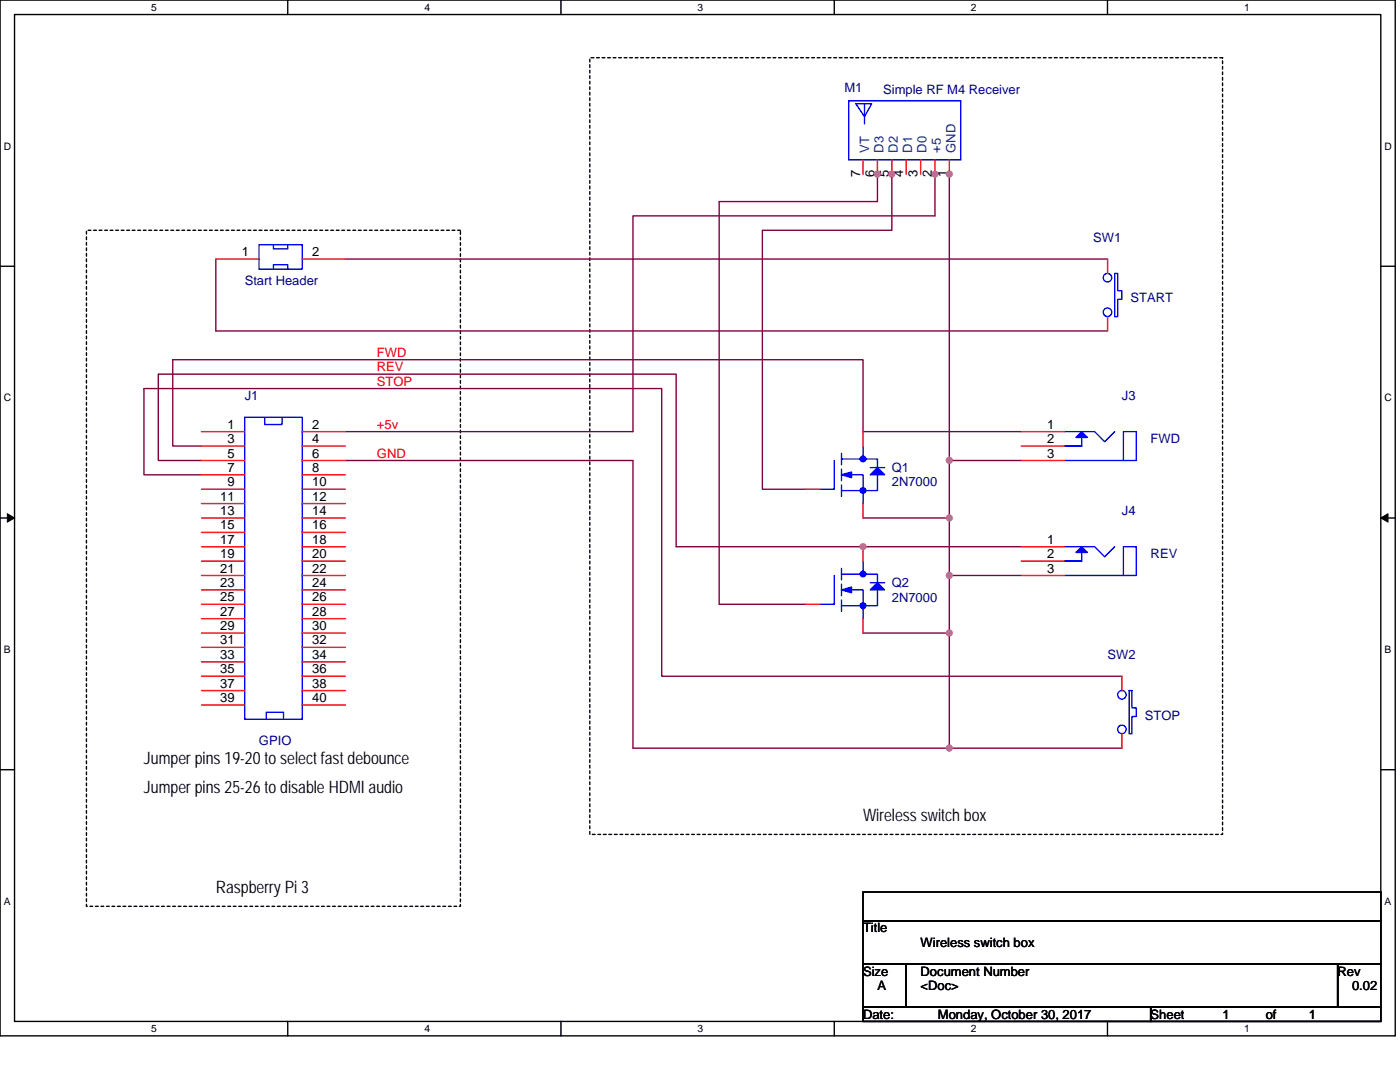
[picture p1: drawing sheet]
<svg xmlns="http://www.w3.org/2000/svg" width="279mm" height="216mm" viewBox="0 0 279 216" stroke-linecap="round" stroke-linejoin="round" font-family="sans-serif">
<path d="M0 0h278.4v206.7h-278.4zM2.9 2.9h272.7v200.9h-272.7z" fill="none" stroke="#000" stroke-width=".28"/>
<g fill="#fff">
<path d="M30.2 .3h1.1v2.3h-1.1z"/>
<path d="M30.2 204.1h1.1v2.3h-1.1z"/>
</g>
<path d="M57.4 0v2.9M57.4 203.8v2.9" fill="none" stroke="#000" stroke-width=".28"/>
<g fill="#fff">
<path d="M84.7 .3h1.1v2.3h-1.1z"/>
<path d="M84.7 204.1h1.1v2.3h-1.1z"/>
</g>
<path d="M112 0v2.9M112 203.8v2.9" fill="none" stroke="#000" stroke-width=".28"/>
<g fill="#fff">
<path d="M139.2 .3h1.2v2.3h-1.2z"/>
<path d="M139.2 204.1h1.2v2.3h-1.2z"/>
</g>
<path d="M166.5 0v2.9M166.5 203.8v2.9" fill="none" stroke="#000" stroke-width=".28"/>
<g fill="#fff">
<path d="M193.8 .3h1.1v2.3h-1.1z"/>
<path d="M193.8 204.1h1.1v2.3h-1.1z"/>
</g>
<path d="M221 0v2.9M221 203.8v2.9" fill="none" stroke="#000" stroke-width=".28"/>
<g fill="#fff">
<path d="M248.3 .3h1.1v2.3h-1.1z"/>
<path d="M248.3 204.1h1.1v2.3h-1.1z"/>
<path d="M.7 28h1.5v2.3h-1.5z"/>
<path d="M276.3 28h1.5v2.3h-1.5z"/>
<path d="M.7 78.2h1.5v2.3h-1.5z"/>
<path d="M276.3 78.2h1.5v2.3h-1.5z"/>
</g>
<path d="M0 53.1h2.9M275.6 53.1h2.8" fill="none" stroke="#000" stroke-width=".28"/>
<g fill="#fff">
<path d="M.7 128.5h1.4v2.2h-1.4z"/>
<path d="M276.3 128.5h1.4v2.2h-1.4z"/>
</g>
<path d="M0 103.4h2.9M275.6 103.4h2.8" fill="none" stroke="#000" stroke-width=".28"/>
<path d="M1.5 102.5l1.4 .9-1.4 .8zM275.6 103.4l1.4-.9v1.7z" fill="#000" stroke="#000" stroke-width=".2"/>
<g fill="#fff">
<path d="M.7 178.7h1.4v2.3h-1.4z"/>
<path d="M276.3 178.7h1.4v2.3h-1.4z"/>
</g>
<path d="M0 153.6h2.9M275.6 153.6h2.8M172.2 178h103.4v5.7h-103.4zM172.2 183.7h103.4v8.6h-103.4zM172.2 192.3h8.6v8.6h-8.6zM180.8 192.3h86.2v8.6h-86.2zM267 192.3h8.6v8.6h-8.6zM172.2 200.9h57.4v2.9h-57.4zM229.6 200.9h46v2.9h-46z" fill="none" stroke="#000" stroke-width=".28"/>
<path d="M117.7 11.5h126.3v155h-126.3zM17.3 46h74.6v134.8h-74.6z" fill="none" stroke="#000" stroke-width=".28" stroke-dasharray=".6 .6"/>
<g fill="none" stroke="#800040" stroke-width=".28">
<path d="M175.1 34.5v5.7h-31.6v80.4h17.3M178 34.5v11.5h-25.9v51.6h8.7M186.6 34.5v8.6h-60.3v43h-57.4M189.5 34.5v57.4M43.1 51.7v14.3h177.9M68.9 51.7h152.1M40.2 94.7h-11.5v-17.2h103.4v57.4h91.8M40.2 91.9h-8.6v-17.2h103.3v34.4h68.9M68.9 91.9h57.4v57.4h63.2M203.8 91.9h-14.3v11.5M203.8 86.1h-31.6v-14.3h-137.7v17.2h5.7M172.2 103.4h17.3v11.4"/>
<path d="M203.8 114.8h-14.3v11.5M172.2 126.3h17.3M189.5 126.3v23M189.5 149.3h34.4"/>
</g>
<g fill="#f0f" stroke="#f0f" stroke-width=".28">
<circle cx="189.4" cy="34.7" r=".57"/>
<circle cx="189.4" cy="91.9" r=".57"/>
<circle cx="189.4" cy="149.3" r=".57"/>
<circle cx="186.6" cy="34.7" r=".57"/>
<circle cx="189.4" cy="103.3" r=".57"/>
<circle cx="189.4" cy="114.8" r=".57"/>
<circle cx="189.4" cy="126.3" r=".57"/>
<circle cx="172.2" cy="109.1" r=".57"/>
<circle cx="175.1" cy="34.7" r=".57"/>
<circle cx="178" cy="34.7" r=".57"/>
</g>
<g fill="none" stroke="#00f" stroke-width=".28">
<path d="M169.4 20.1h22.3v11.8h-22.3zM170.8 20.7h3.2l-1.5 2.6zM172.5 20.7v4M51.7 48.8h8.6v4.9h-8.6zM54.6 53.7v-.9h2.8v.9M54.6 48.8v.9h2.8v-.9M222.5 54.6h.6v3.4h.8v1.7h-.8v3.5h-.6zM48.8 83.3h11.5v60.2h-11.5zM52.8 83.3v1.4h3.5v-1.4M166.5 91.9v5.7h-2.9M167.9 91.6h7.2v1.7M167.9 96.8v2.3"/>
<path d="M167.9 93.6v2.3M167.9 90.4v2.3M169.4 94.7h2.8v5.8M172.2 89v2.6M173.7 93.3h2.9M175.1 94.7v3.2h-7.2M212.4 86.1h6.1l2 2 2-2M212.4 89h3.5zM212.4 91.9h11.8M215.9 87.3v1.7M224.2 86.1h2.6v5.8h-2.6zM166.5 114.8v5.8h-2.9"/>
<path d="M167.9 114.6h7.2v1.7M167.9 119.7v2.3M167.9 116.6v2.3M167.9 113.4v2.3M169.4 117.7h2.8v5.7M172.2 112v2.6M173.7 116.3h2.9M175.1 117.7v3.2h-7.2M212.4 109.1h6.1l2 2 2-2M212.4 112h3.5zM212.4 114.8h11.8M215.9 110.2v1.8"/>
<path d="M224.2 109.1h2.6v5.7h-2.6zM225.3 137.8h.6v3.4h.9v1.8h-.9v3.4h-.6zM53.1 143.5v-1.4h3.5v1.4"/>
<circle cx="221" cy="55.4" r=".85"/>
<circle cx="221" cy="62.3" r=".85"/>
<circle cx="223.9" cy="138.6" r=".85"/>
<circle cx="223.9" cy="145.5" r=".85"/>
</g>
<g fill="none" stroke="#f00" stroke-width=".28">
<path d="M172.2 31.9v2.9M175.1 31.9v2.9M178 31.9v2.9M180.8 31.9v2.9M183.7 31.9v2.9M186.6 31.9v2.9M189.5 31.9v2.9M43.1 51.7h8.6M60.3 51.7h8.6M221 51.7v2.9M221 63.2v2.8M40.2 86.1h8.6"/>
<path d="M40.2 89h8.6M40.2 91.9h8.6M40.2 94.7h8.6M40.2 97.6h8.6M60.3 86.1h8.6M60.3 89h8.6M60.3 91.9h8.6M60.3 94.7h8.6M60.3 97.6h8.6M160.8 97.6h2.8M172.2 86.1v2.9M203.8 86.1h8.6"/>
<path d="M203.8 89h8.6M203.8 91.9h8.6M40.2 100.5h8.6M40.2 103.4h8.6M40.2 106.2h8.6M40.2 109.1h8.6M40.2 112h8.6M40.2 114.8h8.6M40.2 117.7h8.6M60.3 100.5h8.6M60.3 103.4h8.6M60.3 106.2h8.6"/>
<path d="M60.3 109.1h8.6M60.3 112h8.6M60.3 114.8h8.6M60.3 117.7h8.6M172.2 100.5v2.9M172.2 109.1v2.9M203.8 109.1h8.6M203.8 112h8.6M203.8 114.8h8.6M40.2 120.6h8.6M40.2 123.4h8.6M40.2 126.3h8.6"/>
<path d="M40.2 129.2h8.6M40.2 132.1h8.6M40.2 134.9h8.6M40.2 137.8h8.6M60.3 120.6h8.6M60.3 123.4h8.6M60.3 126.3h8.6M60.3 129.2h8.6M60.3 132.1h8.6M60.3 134.9h8.6M60.3 137.8h8.6M160.8 120.6h2.8"/>
<path d="M172.2 123.4v2.9M223.9 134.9v2.9M40.2 140.7h8.6M60.3 140.7h8.6M223.9 146.4v2.9"/>
</g>
<g fill="#00f" stroke="#00f" stroke-width=".28">
<path d="M175.1 93.3l1.5 1.4h-2.9z" fill-rule="evenodd"/>
<path d="M167.9 94.7l2-.5v1.1z" fill-rule="evenodd"/>
<path d="M175.1 116.3l1.5 1.4h-2.9z" fill-rule="evenodd"/>
<path d="M167.9 117.7l2-.6v1.2z" fill-rule="evenodd"/>
<path d="M215.9 86.1l1.1 1.2h-2.3z" fill-rule="evenodd"/>
<path d="M214.7 110.2l1.2-1.1 1.1 1.1z" fill-rule="evenodd"/>
<circle cx="172.2" cy="97.9" r=".57"/>
<circle cx="172.2" cy="91.6" r=".57"/>
<circle cx="172.2" cy="120.8" r=".57"/>
<circle cx="172.2" cy="114.5" r=".57"/>
</g>
<g font-size="3.4">
<text x="28.7" y="152.4">Jumper pins 19-20 to select fast debounce</text>
<text x="28.7" y="158.2">Jumper pins 25-26 to disable HDMI audio</text>
<text x="172.2" y="163.9">Wireless switch box</text>
<text x="43.1" y="178.3">Raspberry Pi 3</text>
</g>
<g font-size="2.6" fill="#000080">
<text x="168.5" y="18.4">M1</text>
<text x="176.3" y="18.7">Simple RF M4 Receiver</text>
<text x="218.2" y="48.3">SW1</text>
<text x="48.8" y="56.9">Start Header</text>
<text x="225.6" y="60.3">START</text>
<text x="48.8" y="79.9">J1</text>
<text x="223.9" y="79.9">J3</text>
<text x="229.6" y="88.5">FWD</text>
<text x="178" y="94.2">Q1</text>
<text x="178" y="97.1">2N7000</text>
<text x="223.9" y="102.8">J4</text>
<text x="229.6" y="111.4">REV</text>
<text x="178" y="117.2">Q2</text>
<text x="178" y="120">2N7000</text>
<text x="221" y="131.5">SW2</text>
<text x="228.5" y="143.6">STOP</text>
<text x="51.7" y="148.7">GPIO</text>
</g>
<g font-size="2.6">
<text x="171.6" y="35.3" transform="rotate(-90 171.6 35.3)">7</text>
<text x="174.5" y="35.3" transform="rotate(-90 174.5 35.3)">6</text>
<text x="177.4" y="35.3" transform="rotate(-90 177.4 35.3)">5</text>
<text x="180.3" y="35.3" transform="rotate(-90 180.3 35.3)">4</text>
<text x="183.1" y="35.3" transform="rotate(-90 183.1 35.3)">3</text>
<text x="186" y="35.3" transform="rotate(-90 186 35.3)">2</text>
<text x="188.9" y="35.3" transform="rotate(-90 188.9 35.3)">1</text>
<text x="48.2" y="51.1">1</text>
<text x="62.3" y="51.1">2</text>
<text x="45.4" y="85.5">1</text>
<text x="45.4" y="88.4">3</text>
<text x="62.3" y="85.5">2</text>
<text x="62.3" y="88.4">4</text>
<text x="209" y="85.5">1</text>
<text x="209" y="88.4">2</text>
<text x="45.4" y="91.3">5</text>
<text x="45.4" y="94.1">7</text>
<text x="62.3" y="91.3">6</text>
<text x="62.3" y="94.1">8</text>
<text x="209" y="91.3">3</text>
<text x="43.9" y="99.9">11</text>
<text x="45.4" y="97">9</text>
<text x="62.3" y="97">10</text>
<text x="62.3" y="99.9">12</text>
<text x="43.9" y="102.8">13</text>
<text x="43.9" y="105.6">15</text>
<text x="62.3" y="102.8">14</text>
<text x="62.3" y="105.6">16</text>
<text x="43.9" y="108.5">17</text>
<text x="43.9" y="111.4">19</text>
<text x="62.3" y="108.5">18</text>
<text x="62.3" y="111.4">20</text>
<text x="209" y="108.5">1</text>
<text x="209" y="111.4">2</text>
<text x="43.9" y="114.2">21</text>
<text x="43.9" y="117.1">23</text>
<text x="43.9" y="120">25</text>
<text x="62.3" y="114.2">22</text>
<text x="62.3" y="117.1">24</text>
<text x="62.3" y="120">26</text>
<text x="209" y="114.2">3</text>
<text x="43.9" y="122.9">27</text>
<text x="43.9" y="125.7">29</text>
<text x="62.3" y="122.9">28</text>
<text x="62.3" y="125.7">30</text>
<text x="43.9" y="128.6">31</text>
<text x="43.9" y="131.5">33</text>
<text x="62.3" y="128.6">32</text>
<text x="62.3" y="131.5">34</text>
<text x="43.9" y="134.3">35</text>
<text x="43.9" y="137.2">37</text>
<text x="62.3" y="134.3">36</text>
<text x="62.3" y="137.2">38</text>
<text x="43.9" y="140.1">39</text>
<text x="62.3" y="140.1">40</text>
<text x="172.2" y="186.1">Title</text>
<text x="183.7" y="188.9">Wireless switch box</text>
<text x="172.2" y="194.7">Size</text>
<text x="175.1" y="197.5">A</text>
<text x="183.7" y="194.7">Document Number</text>
<text x="183.7" y="197.5">&lt;Doc&gt;</text>
<text x="267" y="194.7">Rev</text>
<text x="269.8" y="197.5">0.02</text>
<text x="172.2" y="203.3">Date:</text>
<text x="187.2" y="203.3">Monday, October 30, 2017</text>
<text x="229.6" y="203.3">Sheet</text>
<text x="244" y="203.3">1</text>
<text x="252.6" y="203.3">of</text>
<text x="261.2" y="203.3">1</text>
</g>
<g font-size="2.6" fill="#004080">
<text x="173.4" y="30.5" transform="rotate(-90 173.4 30.5)">VT</text>
<text x="176.3" y="30.5" transform="rotate(-90 176.3 30.5)">D3</text>
<text x="179.2" y="30.5" transform="rotate(-90 179.2 30.5)">D2</text>
<text x="182.1" y="30.5" transform="rotate(-90 182.1 30.5)">D1</text>
<text x="184.9" y="30.5" transform="rotate(-90 184.9 30.5)">D0</text>
<text x="187.8" y="30.5" transform="rotate(-90 187.8 30.5)">+5</text>
<text x="190.7" y="30.5" transform="rotate(-90 190.7 30.5)">GND</text>
</g>
<g font-size="2.6" fill="#f00">
<text x="75.2" y="71.2">FWD</text>
<text x="75.2" y="74.1">REV</text>
<text x="75.2" y="77">STOP</text>
<text x="75.2" y="85.6">+5v</text>
<text x="75.2" y="91.3">GND</text>
</g>
<g font-size="2">
<text x="30.2" y="2.2">5</text>
<text x="84.7" y="2.2">4</text>
<text x="139.2" y="2.2">3</text>
<text x="193.8" y="2.2">2</text>
<text x="248.3" y="2.2">1</text>
<text x=".7" y="29.8">D</text>
<text x="276.3" y="29.8">D</text>
<text x=".7" y="80.1">C</text>
<text x="276.3" y="80.1">C</text>
<text x=".7" y="130.3">B</text>
<text x="276.3" y="130.3">B</text>
<text x=".7" y="180.5">A</text>
<text x="276.3" y="180.5">A</text>
<text x="30.2" y="206">5</text>
<text x="84.7" y="206">4</text>
<text x="139.2" y="206">3</text>
<text x="193.8" y="206">2</text>
<text x="248.3" y="206">1</text>
</g>
</svg>
